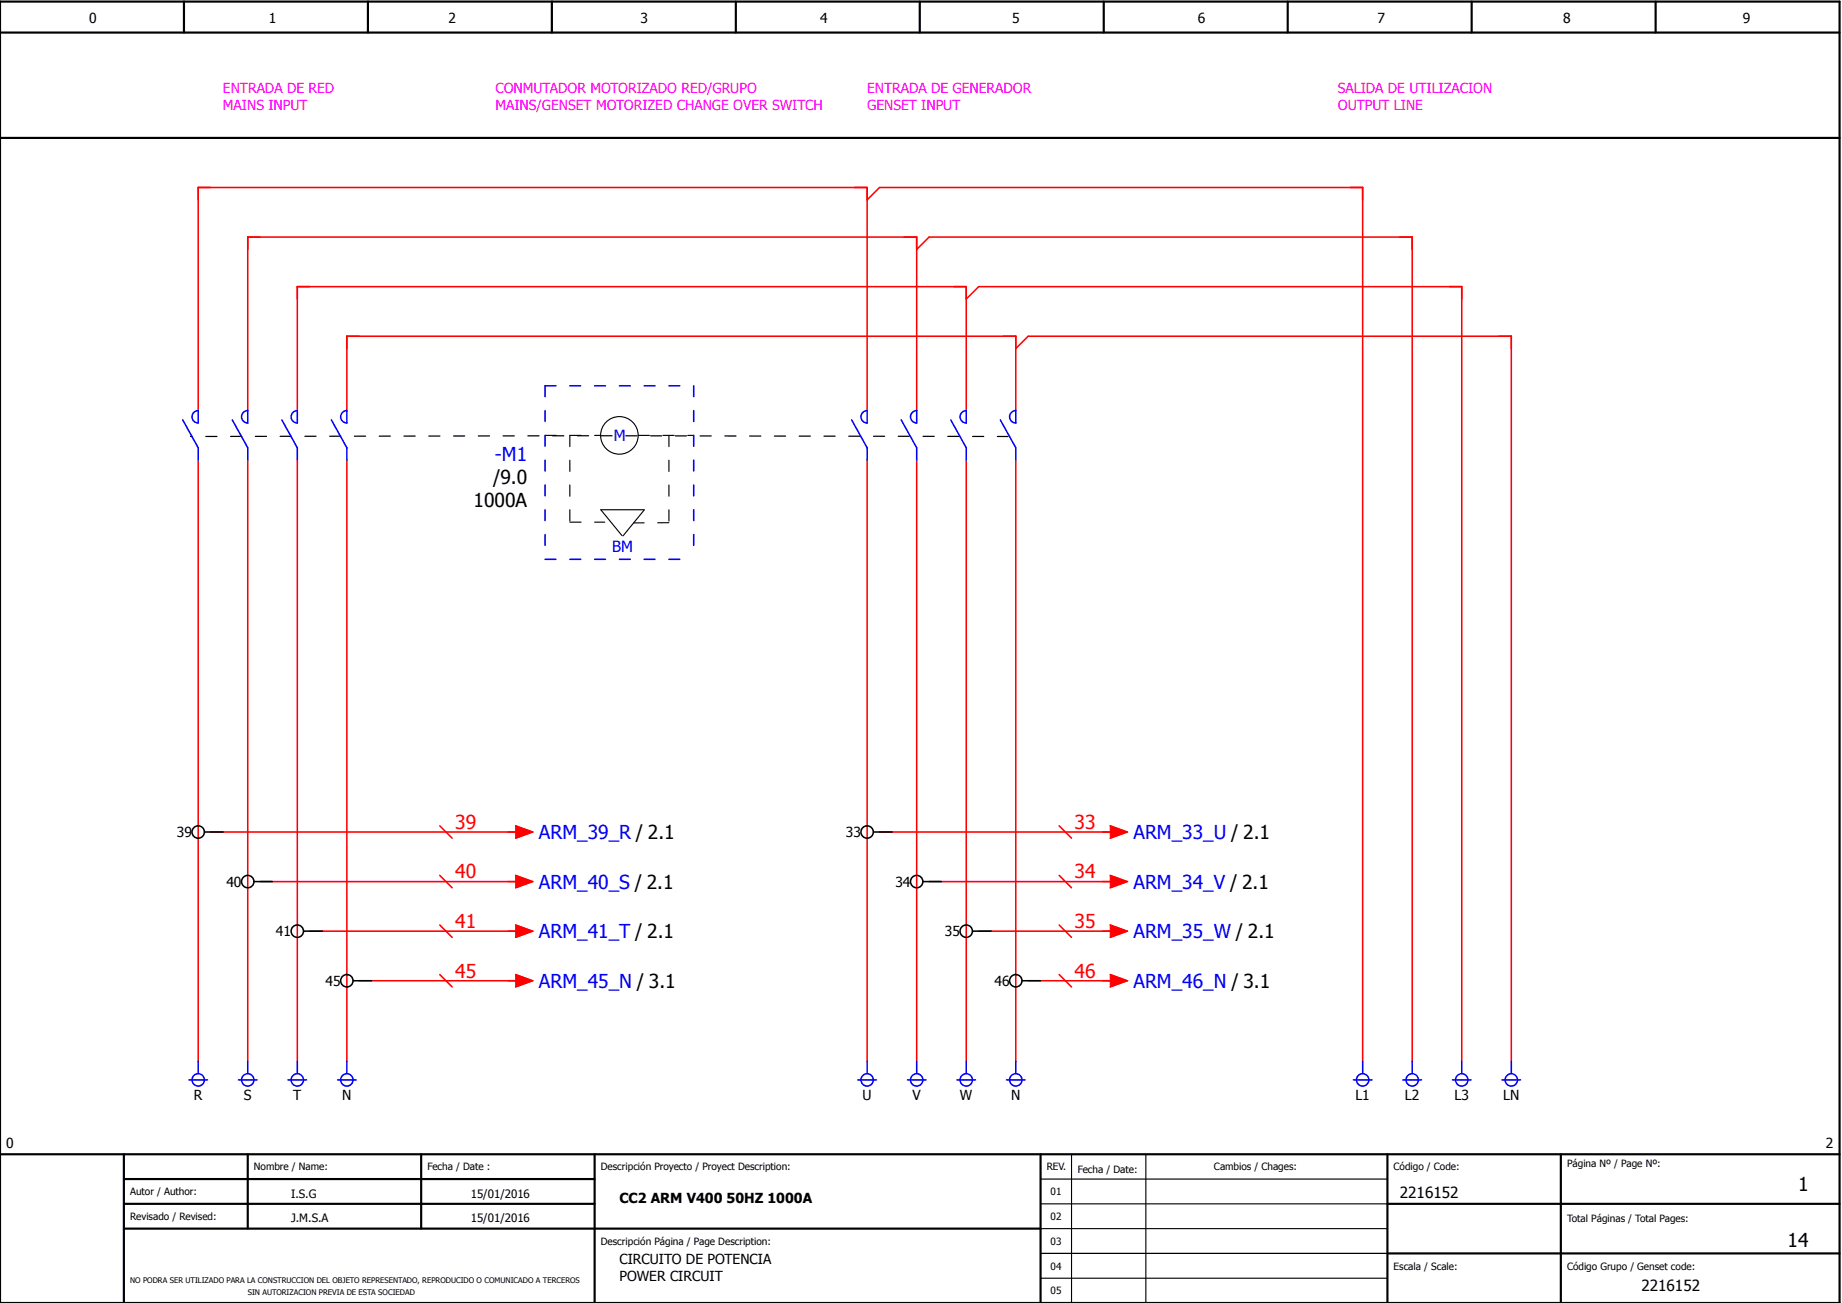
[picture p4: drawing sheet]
<svg xmlns="http://www.w3.org/2000/svg" width="297mm" height="210mm" viewBox="0 0 297 210" stroke-linecap="round" stroke-linejoin="round" font-family="sans-serif">
<g fill="none" stroke="#000" stroke-width=".35">
<path d="M0 5.3h297M0 .3h297v210h-297zM29.7 .3v5M59.4 .3v5M89.1 .3v5M118.8 .3v5M148.5 .3v5M178.2 .3v5M207.9 .3v5M237.6 .3v5M267.3 .3v5M0 22.3h297"/>
<path d="M0 186.3h297M20 186.3v24M20 190.3h76M20 194.3h76M20 198.3h148M40 186.3v12M68 186.3v12M96 186.3v24M168 186.3v24M224 194.3h73M224 186.3v24M252 186.3v24"/>
<path d="M224 202.3h73"/>
</g>
<g fill="none" stroke="#000" stroke-width=".18">
<path d="M104 82.3h-7l3.4 4.1M104 82.3l-3.4 4.2M168 190.3h56M168 194.3h56M168 198.3h56M173 186.3v24M185 186.3v24M168 202.3h56M168 206.3h56"/>
<circle cx="100" cy="70.3" r="3"/>
</g>
<g fill="none" stroke="#f00" stroke-width=".25">
<path d="M140 32.3l2-2h78v141M148 40.3l2-2h78v133M156 48.3l2-2h78v125M164 56.3l2-2h78v117M32 66.3v-36h108v36M32 74.3v97M40 66.3v-28h108v28M40 74.3v97M48 66.3v-20h108v20M48 74.3v97M56 66.3v-12h108v12M56 74.3v97"/>
<path d="M140 74.3v97M148 74.3v97M156 74.3v97M164 74.3v97M34 134.3h50M71 133.3l2 2M83.2 133.3l2.8 1-2.8 1M142 134.3h38M171 133.3l2 2M179.2 133.3l2.8 1-2.8 1M42 142.3h42M50 150.3h34"/>
<path d="M58 158.3h26M71 141.3l2 2M71 149.3l2 2M71 157.3l2 2M83.2 141.3l2.8 1-2.8 1M83.2 149.3l2.8 1-2.8 1M83.2 157.3l2.8 1-2.8 1M150 142.3h30M158 150.3h22M166 158.3h14M171 141.3l2 2M171 149.3l2 2"/>
<path d="M171 157.3l2 2M179.2 141.3l2.8 1-2.8 1M179.2 149.3l2.8 1-2.8 1M179.2 157.3l2.8 1-2.8 1"/>
</g>
<path d="M95 70.3l-64.2 .1M97 70.3l65.8 .1" fill="none" stroke="#000" stroke-width=".2" stroke-dasharray="1.8 2.2"/>
<path d="M88 70.3h9M92 70.3v14M103 70.3h9M108 70.3v14M92 84.3h5.6M108 84.3l-5.7 .1" fill="none" stroke="#000" stroke-width=".18" stroke-dasharray="1.8 2.2"/>
<g fill="none" stroke="#00f" stroke-width=".25">
<path d="M29.5 67.8l2.5 4.5v2M31.3 66.5l.7-.2v2a1 1 0 0 1-.9-.7 1 1 0 0 1 .2-1.1zM37.5 67.8l2.5 4.5v2M39.3 66.5l.7-.2v2a1 1 0 0 1-.9-.7 1 1 0 0 1 .2-1.1zM45.5 67.8l2.5 4.5v2M47.3 66.5l.7-.2v2a1 1 0 0 1-.9-.7 1 1 0 0 1 .2-1.1zM53.5 67.8l2.5 4.5M55.3 66.5l.7-.2v2a1 1 0 0 1-.9-.7 1 1 0 0 1 .2-1.1zM56 72.3v2M137.5 67.8l2.5 4.5v2M139.3 66.5l.7-.2v2a1 1 0 0 1-.9-.7 1 1 0 0 1 .2-1.1zM145.5 67.8l2.5 4.5v2"/>
<path d="M147.3 66.5l.7-.2v2a1 1 0 0 1-.9-.7 1 1 0 0 1 .2-1.1zM153.5 67.8l2.5 4.5v2M155.3 66.5l.7-.2v2a1 1 0 0 1-.9-.7 1 1 0 0 1 .2-1.1zM161.5 67.8l2.5 4.5v2M163.3 66.5l.7-.2v2a1 1 0 0 1-.9-.7 1 1 0 0 1 .2-1.1zM30.5 174.3h3M32 171.3v2M38.5 174.3h3M40 171.3v2M46.5 174.3h3M48 171.3v2M54.5 174.3h3"/>
<path d="M56 171.3v2M138.5 174.3h3M140 171.3v2M146.5 174.3h3M148 171.3v2M154.5 174.3h3M156 171.3v2M162.5 174.3h3M164 171.3v2M218.5 174.3h3M220 171.3v2M226.5 174.3h3"/>
<path d="M228 171.3v2M234.5 174.3h3M236 171.3v2M242.5 174.3h3M244 171.3v2"/>
<circle cx="32" cy="174.3" r="1"/>
<circle cx="40" cy="174.3" r="1"/>
<circle cx="48" cy="174.3" r="1"/>
<circle cx="56" cy="174.3" r="1"/>
<circle cx="140" cy="174.3" r="1"/>
<circle cx="148" cy="174.3" r="1"/>
<circle cx="156" cy="174.3" r="1"/>
<circle cx="164" cy="174.3" r="1"/>
<circle cx="220" cy="174.3" r="1"/>
<circle cx="228" cy="174.3" r="1"/>
<circle cx="236" cy="174.3" r="1"/>
<circle cx="244" cy="174.3" r="1"/>
</g>
<path d="M88 62.3h24M88 62.3v28M112 62.3v28M88 90.3h24" fill="none" stroke="#00f" stroke-width=".25" stroke-dasharray="1.7 2.3"/>
<g fill="#f00" stroke="#f00" stroke-width=".16">
<path d="M83.2 133.3l2.8 1-2.8 1z"/>
<path d="M83.2 141.3l2.8 1-2.8 1z"/>
<path d="M83.2 149.3l2.8 1-2.8 1z"/>
<path d="M83.2 157.3l2.8 1-2.8 1z"/>
<path d="M179.2 141.3l2.8 1-2.8 1z"/>
<path d="M179.2 149.3l2.8 1-2.8 1z"/>
<path d="M179.2 133.3l2.8 1-2.8 1z"/>
<path d="M179.2 157.3l2.8 1-2.8 1z"/>
</g>
<g fill="none" stroke="#000" stroke-width=".25">
<path d="M33 134.3h3M141 134.3h3M41 142.3h3M49 150.3h3M57 158.3h3M149 142.3h3M157 150.3h3M165 158.3h3"/>
<circle cx="32" cy="134.3" r="1"/>
<circle cx="140" cy="134.3" r="1"/>
<circle cx="40" cy="142.3" r="1"/>
<circle cx="48" cy="150.3" r="1"/>
<circle cx="56" cy="158.3" r="1"/>
<circle cx="148" cy="142.3" r="1"/>
<circle cx="156" cy="150.3" r="1"/>
<circle cx="164" cy="158.3" r="1"/>
</g>
<g font-size="3.1" fill="#00f">
<text x="79.9" y="74.3">-M1</text>
<text x="87" y="135.4">ARM_39_R / 2.1</text>
<text x="183" y="135.4">ARM_33_U / 2.1</text>
<text x="87" y="143.4">ARM_40_S / 2.1</text>
<text x="183" y="143.4">ARM_34_V / 2.1</text>
<text x="87" y="151.4">ARM_41_T / 2.1</text>
<text x="183" y="151.4">ARM_35_W / 2.1</text>
<text x="87" y="159.4">ARM_45_N / 3.1</text>
<text x="183" y="159.4">ARM_46_N / 3.1</text>
</g>
<g font-size="3.1">
<text x="76.5" y="81.8">1000A</text>
<text x="79.6" y="78.1">/9.0</text>
<text x="290.3" y="192.3">1</text>
<text x="288.6" y="201.3">14</text>
</g>
<g font-size="3.1" fill="#f00">
<text x="73.5" y="133.8">39</text>
<text x="173.5" y="133.8">33</text>
<text x="73.5" y="141.8">40</text>
<text x="173.5" y="141.8">34</text>
<text x="73.5" y="149.8">41</text>
<text x="173.5" y="149.8">35</text>
<text x="73.5" y="157.8">45</text>
<text x="173.5" y="157.8">46</text>
</g>
<g font-size="2.5" fill="#00f">
<text x="99.1" y="71.1">M</text>
<text x="98.8" y="89">BM</text>
</g>
<g font-size="2.5">
<text x="226" y="193.3">2216152</text>
<text x="265" y="208.3">2216152</text>
</g>
<g font-size="2.2">
<text x="14.4" y="3.7">0</text>
<text x="43.4" y="3.7">1</text>
<text x="72.4" y="3.7">2</text>
<text x="103.4" y="3.7">3</text>
<text x="132.4" y="3.7">4</text>
<text x="163.4" y="3.7">5</text>
<text x="193.4" y="3.7">6</text>
<text x="222.4" y="3.7">7</text>
<text x="252.4" y="3.7">8</text>
<text x="281.4" y="3.7">9</text>
<text x="28.6" y="135.1">39</text>
<text x="136.6" y="135.1">33</text>
<text x="36.6" y="143.1">40</text>
<text x="144.6" y="143.1">34</text>
<text x="44.6" y="151.1">41</text>
<text x="152.6" y="151.1">35</text>
<text x="52.6" y="159.1">45</text>
<text x="160.6" y="159.1">46</text>
<text x="31.3" y="177.4">R</text>
<text x="39.4" y="177.4">S</text>
<text x="47.3" y="177.4">T</text>
<text x="55.3" y="177.4">N</text>
<text x="139.3" y="177.4">U</text>
<text x="147.3" y="177.4">V</text>
<text x="155" y="177.4">W</text>
<text x="163.3" y="177.4">N</text>
<text x="218.8" y="177.4">L1</text>
<text x="226.8" y="177.4">L2</text>
<text x="234.8" y="177.4">L3</text>
<text x="242.7" y="177.4">LN</text>
<text x="1" y="185.3">0</text>
<text x="294.8" y="185.3">2</text>
<text x="100" y="194.1">CC2 ARM V400 50HZ 1000A</text>
<text x="100" y="204">CIRCUITO DE POTENCIA</text>
<text x="100" y="206.7">POWER CIRCUIT</text>
</g>
<g font-size="2.2" fill="#f0f">
<text x="36" y="15">ENTRADA DE RED</text>
<text x="36" y="17.7">MAINS INPUT</text>
<text x="80" y="15">CONMUTADOR MOTORIZADO RED/GRUPO</text>
<text x="80" y="17.7">MAINS/GENSET MOTORIZED CHANGE OVER SWITCH</text>
<text x="140" y="15">ENTRADA DE GENERADOR</text>
<text x="140" y="17.7">GENSET INPUT</text>
<text x="216" y="15">SALIDA DE UTILIZACION</text>
<text x="216" y="17.7">OUTPUT LINE</text>
</g>
<g font-size="1.9">
<text x="47" y="193.3">I.S.G</text>
<text x="47" y="197.3">J.M.S.A</text>
<text x="76" y="193.3">15/01/2016</text>
<text x="76" y="197.3">15/01/2016</text>
</g>
<g font-size="1.6">
<text x="41" y="188.9">Nombre / Name:</text>
<text x="69" y="188.9">Fecha / Date :</text>
<text x="97" y="188.9">Descripción Proyecto / Proyect Description:</text>
<text x="169" y="188.9">REV.</text>
<text x="174" y="189.3">Fecha / Date:</text>
<text x="196" y="188.9">Cambios / Chages:</text>
<text x="225" y="188.9">Código / Code:</text>
<text x="253" y="188.3">Página Nº / Page Nº:</text>
<text x="21" y="192.9">Autor / Author:</text>
<text x="21" y="196.9">Revisado / Revised:</text>
<text x="169.6" y="192.9">01</text>
<text x="169.6" y="196.9">02</text>
<text x="253" y="197.3">Total Páginas / Total Pages:</text>
<text x="97" y="200.9">Descripción Página / Page Description:</text>
<text x="169.6" y="200.9">03</text>
<text x="169.6" y="208.9">05</text>
<text x="169.6" y="204.9">04</text>
<text x="225" y="204.9">Escala / Scale:</text>
<text x="253" y="204.9">Código Grupo / Genset code:</text>
</g>
<g font-size="1.2">
<text x="21" y="207">NO PODRA SER UTILIZADO PARA LA CONSTRUCCION DEL OBJETO REPRESENTADO, REPRODUCIDO O COMUNICADO A TERCEROS</text>
<text x="40" y="209">SIN AUTORIZACION PREVIA DE ESTA SOCIEDAD</text>
</g>
</svg>
